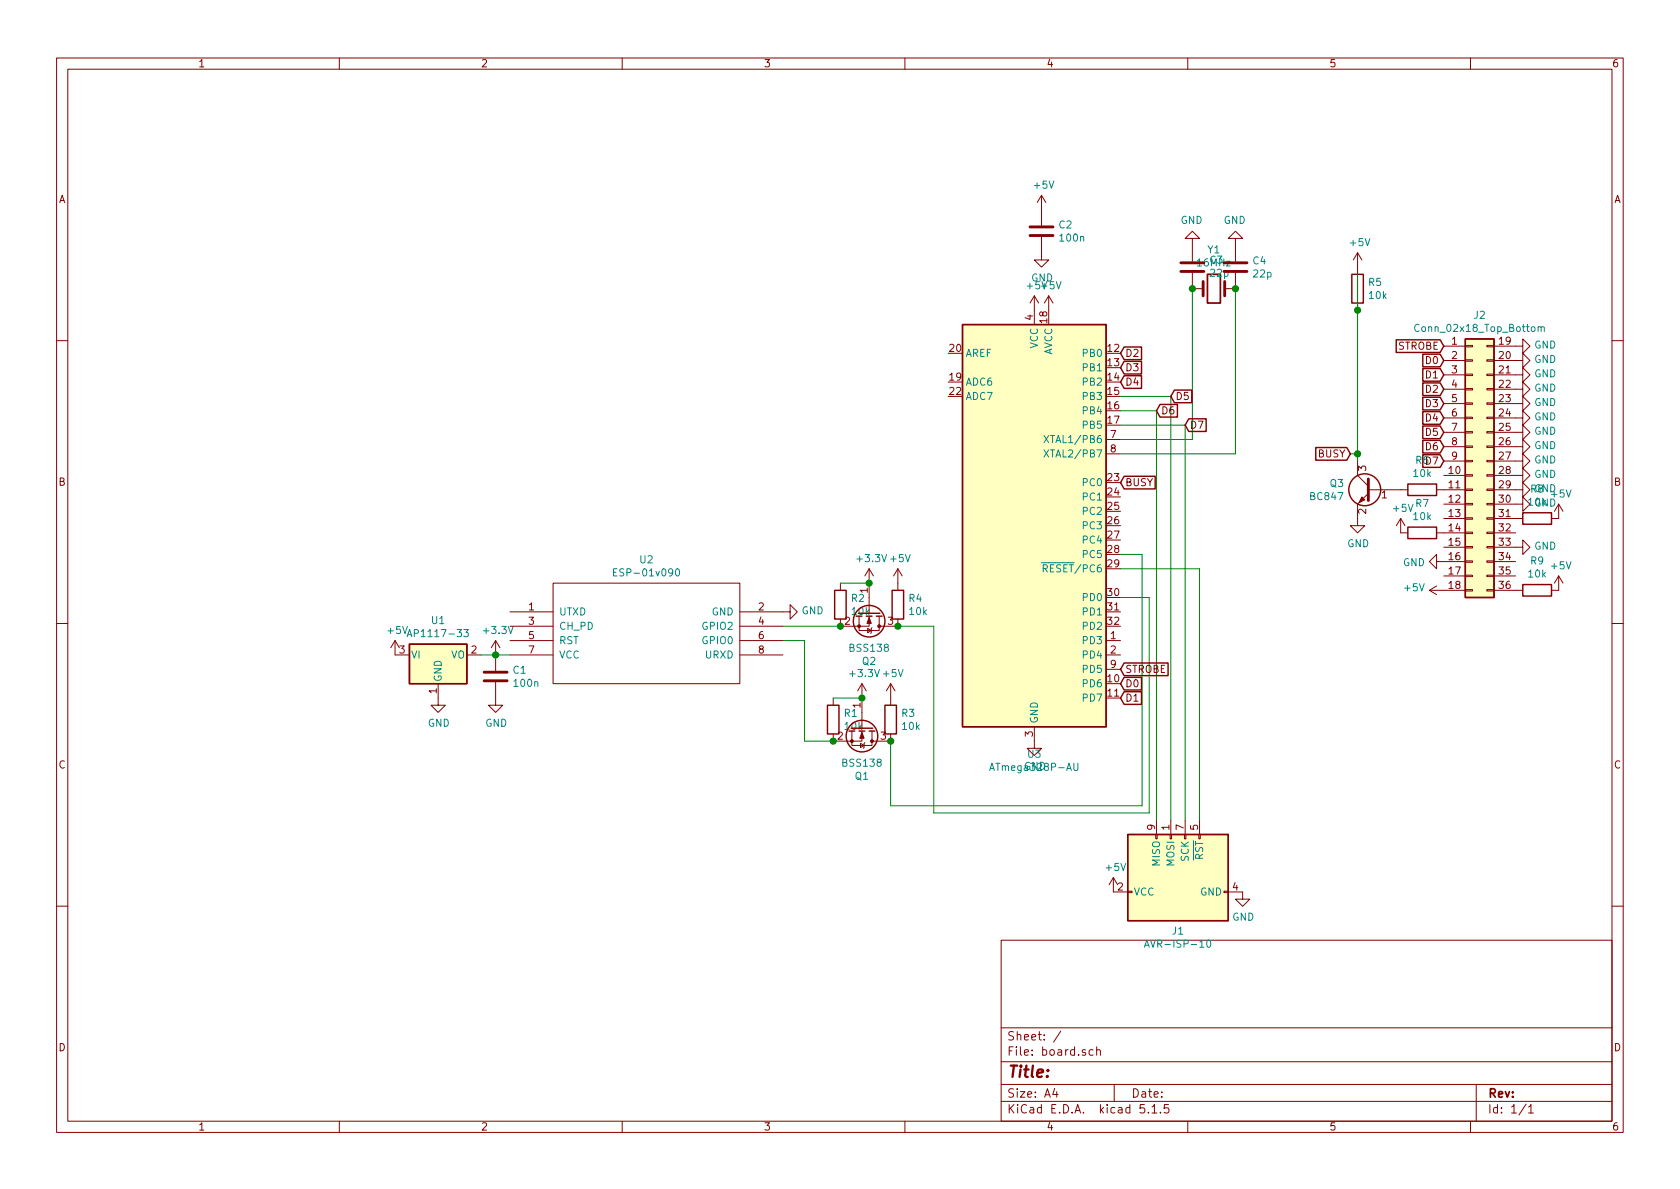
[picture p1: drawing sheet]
EESchema Schematic File Version 4
EELAYER 30 0
EELAYER END
$Descr A4 11693 8268
encoding utf-8
Sheet 1 1
Title ""
Date ""
Rev ""
Comp ""
Comment1 ""
Comment2 ""
Comment3 ""
Comment4 ""
$EndDescr
$Comp
L Connector_Generic:Conn_02x18_Top_Bottom J2
U 1 1
P 10250 3200
F 0 "J2" H 10300 4217 50  0000 C CNN
F 1 "Conn_02x18_Top_Bottom" H 10300 4126 50  0000 C CNN
F 2 "centronics:Centronics 36" H 10250 3200 50  0001 C CNN
F 3 "~" H 10250 3200 50  0001 C CNN
	1    10250 3200
	1    0    0    -1  
$EndComp
$Comp
L MCU_Microchip_ATmega:ATmega328P-AU U3
U 1 1
P 7200 3650
F 0 "U3" H 7200 2061 50  0000 C CNN
F 1 "ATmega328P-AU" H 7200 1970 50  0000 C CNN
F 2 "Package_QFP:TQFP-32_7x7mm_P0.8mm" H 7200 3650 50  0001 C CIN
F 3 "http://ww1.microchip.com/downloads/en/DeviceDoc/ATmega328_P%20AVR%20MCU%20with%20picoPower%20Technology%20Data%20Sheet%2040001984A.pdf" H 7200 3650 50  0001 C CNN
	1    7200 3650
	1    0    0    -1  
$EndComp
$Comp
L Device:Crystal Y1
U 1 1
P 8450 2000
F 0 "Y1" H 8450 1732 50  0000 C CNN
F 1 "16MHz" H 8450 1823 50  0000 C CNN
F 2 "Crystal:Crystal_HC49-U_Horizontal" H 8450 2000 50  0001 C CNN
F 3 "~" H 8450 2000 50  0001 C CNN
	1    8450 2000
	-1   0    0    1   
$EndComp
$Comp
L Device:C C3
U 1 1
P 8300 1850
F 0 "C3" H 8185 1804 50  0000 R CNN
F 1 "22p" H 8185 1895 50  0000 R CNN
F 2 "Capacitor_SMD:C_0805_2012Metric_Pad1.15x1.40mm_HandSolder" H 8338 1700 50  0001 C CNN
F 3 "~" H 8300 1850 50  0001 C CNN
	1    8300 1850
	-1   0    0    1   
$EndComp
$Comp
L Device:C C4
U 1 1
P 8600 1850
F 0 "C4" H 8715 1896 50  0000 L CNN
F 1 "22p" H 8715 1805 50  0000 L CNN
F 2 "Capacitor_SMD:C_0805_2012Metric_Pad1.15x1.40mm_HandSolder" H 8638 1700 50  0001 C CNN
F 3 "~" H 8600 1850 50  0001 C CNN
	1    8600 1850
	1    0    0    -1  
$EndComp
$Comp
L Device:C C2
U 1 1
P 7250 1600
F 0 "C2" H 7365 1646 50  0000 L CNN
F 1 "100n" H 7365 1555 50  0000 L CNN
F 2 "Capacitor_SMD:C_0805_2012Metric_Pad1.15x1.40mm_HandSolder" H 7288 1450 50  0001 C CNN
F 3 "~" H 7250 1600 50  0001 C CNN
	1    7250 1600
	1    0    0    -1  
$EndComp
$Comp
L ESP8266:ESP-01v090 U2
U 1 1
P 4500 4400
F 0 "U2" H 4500 4915 50  0000 C CNN
F 1 "ESP-01v090" H 4500 4824 50  0000 C CNN
F 2 "ESP8266:ESP-01" H 4500 4400 50  0001 C CNN
F 3 "http://l0l.org.uk/2014/12/esp8266-modules-hardware-guide-gotta-catch-em-all/" H 4500 4400 50  0001 C CNN
	1    4500 4400
	1    0    0    -1  
$EndComp
$Comp
L power:GND #PWR016
U 1 1
P 8300 1700
F 0 "#PWR016" H 8300 1450 50  0001 C CNN
F 1 "GND" H 8305 1527 50  0000 C CNN
F 2 "" H 8300 1700 50  0001 C CNN
F 3 "" H 8300 1700 50  0001 C CNN
	1    8300 1700
	-1   0    0    1   
$EndComp
$Comp
L power:GND #PWR017
U 1 1
P 8600 1700
F 0 "#PWR017" H 8600 1450 50  0001 C CNN
F 1 "GND" H 8605 1527 50  0000 C CNN
F 2 "" H 8600 1700 50  0001 C CNN
F 3 "" H 8600 1700 50  0001 C CNN
	1    8600 1700
	-1   0    0    1   
$EndComp
$Comp
L power:GND #PWR013
U 1 1
P 7250 1750
F 0 "#PWR013" H 7250 1500 50  0001 C CNN
F 1 "GND" H 7255 1577 50  0000 C CNN
F 2 "" H 7250 1750 50  0001 C CNN
F 3 "" H 7250 1750 50  0001 C CNN
	1    7250 1750
	1    0    0    -1  
$EndComp
$Comp
L power:GND #PWR011
U 1 1
P 7200 5150
F 0 "#PWR011" H 7200 4900 50  0001 C CNN
F 1 "GND" H 7205 4977 50  0000 C CNN
F 2 "" H 7200 5150 50  0001 C CNN
F 3 "" H 7200 5150 50  0001 C CNN
	1    7200 5150
	1    0    0    -1  
$EndComp
$Comp
L power:GND #PWR05
U 1 1
P 5450 4250
F 0 "#PWR05" H 5450 4000 50  0001 C CNN
F 1 "GND" V 5455 4122 50  0000 R CNN
F 2 "" H 5450 4250 50  0001 C CNN
F 3 "" H 5450 4250 50  0001 C CNN
	1    5450 4250
	0    -1   -1   0   
$EndComp
$Comp
L Regulator_Linear:AP1117-33 U1
U 1 1
P 3050 4550
F 0 "U1" H 3050 4792 50  0000 C CNN
F 1 "AP1117-33" H 3050 4701 50  0000 C CNN
F 2 "Package_TO_SOT_SMD:SOT-223-3_TabPin2" H 3050 4750 50  0001 C CNN
F 3 "http://www.diodes.com/datasheets/AP1117.pdf" H 3150 4300 50  0001 C CNN
	1    3050 4550
	1    0    0    -1  
$EndComp
$Comp
L Device:C C1
U 1 1
P 3450 4700
F 0 "C1" H 3565 4746 50  0000 L CNN
F 1 "100n" H 3565 4655 50  0000 L CNN
F 2 "Capacitor_SMD:C_0805_2012Metric_Pad1.15x1.40mm_HandSolder" H 3488 4550 50  0001 C CNN
F 3 "~" H 3450 4700 50  0001 C CNN
	1    3450 4700
	1    0    0    -1  
$EndComp
$Comp
L power:GND #PWR04
U 1 1
P 3450 4850
F 0 "#PWR04" H 3450 4600 50  0001 C CNN
F 1 "GND" H 3455 4677 50  0000 C CNN
F 2 "" H 3450 4850 50  0001 C CNN
F 3 "" H 3450 4850 50  0001 C CNN
	1    3450 4850
	1    0    0    -1  
$EndComp
$Comp
L power:GND #PWR02
U 1 1
P 3050 4850
F 0 "#PWR02" H 3050 4600 50  0001 C CNN
F 1 "GND" H 3055 4677 50  0000 C CNN
F 2 "" H 3050 4850 50  0001 C CNN
F 3 "" H 3050 4850 50  0001 C CNN
	1    3050 4850
	1    0    0    -1  
$EndComp
Wire Wire Line
	3550 4550 3450 4550
Wire Wire Line
	3350 4550 3450 4550
Connection ~ 3450 4550
$Comp
L power:+5V #PWR01
U 1 1
P 2750 4550
F 0 "#PWR01" H 2750 4400 50  0001 C CNN
F 1 "+5V" H 2765 4723 50  0000 C CNN
F 2 "" H 2750 4550 50  0001 C CNN
F 3 "" H 2750 4550 50  0001 C CNN
	1    2750 4550
	1    0    0    -1  
$EndComp
$Comp
L power:+5V #PWR010
U 1 1
P 7200 2150
F 0 "#PWR010" H 7200 2000 50  0001 C CNN
F 1 "+5V" H 7215 2323 50  0000 C CNN
F 2 "" H 7200 2150 50  0001 C CNN
F 3 "" H 7200 2150 50  0001 C CNN
	1    7200 2150
	1    0    0    -1  
$EndComp
$Comp
L power:+5V #PWR014
U 1 1
P 7300 2150
F 0 "#PWR014" H 7300 2000 50  0001 C CNN
F 1 "+5V" H 7315 2323 50  0000 C CNN
F 2 "" H 7300 2150 50  0001 C CNN
F 3 "" H 7300 2150 50  0001 C CNN
	1    7300 2150
	1    0    0    -1  
$EndComp
$Comp
L power:+5V #PWR012
U 1 1
P 7250 1450
F 0 "#PWR012" H 7250 1300 50  0001 C CNN
F 1 "+5V" H 7265 1623 50  0000 C CNN
F 2 "" H 7250 1450 50  0001 C CNN
F 3 "" H 7250 1450 50  0001 C CNN
	1    7250 1450
	1    0    0    -1  
$EndComp
Wire Wire Line
	8300 2000 8300 3050
Connection ~ 8300 2000
Wire Wire Line
	8600 3150 8600 2000
Connection ~ 8600 2000
$Comp
L Connector:AVR-ISP-10 J1
U 1 1
P 8250 6100
F 0 "J1" V 7875 6150 50  0000 C CNN
F 1 "AVR-ISP-10" V 7784 6150 50  0000 C CNN
F 2 "Connector_IDC:IDC-Header_2x05_P2.54mm_Vertical" V 8000 6150 50  0001 C CNN
F 3 " ~" H 6975 5550 50  0001 C CNN
	1    8250 6100
	0    -1   -1   0   
$EndComp
$Comp
L power:+5V #PWR015
U 1 1
P 7750 6200
F 0 "#PWR015" H 7750 6050 50  0001 C CNN
F 1 "+5V" H 7765 6373 50  0000 C CNN
F 2 "" H 7750 6200 50  0001 C CNN
F 3 "" H 7750 6200 50  0001 C CNN
	1    7750 6200
	1    0    0    -1  
$EndComp
$Comp
L power:GND #PWR018
U 1 1
P 8650 6200
F 0 "#PWR018" H 8650 5950 50  0001 C CNN
F 1 "GND" H 8655 6027 50  0000 C CNN
F 2 "" H 8650 6200 50  0001 C CNN
F 3 "" H 8650 6200 50  0001 C CNN
	1    8650 6200
	1    0    0    -1  
$EndComp
Wire Wire Line
	8350 3950 7800 3950
Wire Wire Line
	8250 2950 7800 2950
Wire Wire Line
	8150 2750 7800 2750
Wire Wire Line
	7800 3050 8300 3050
Wire Wire Line
	7800 3150 8600 3150
Wire Wire Line
	8050 2850 7800 2850
Wire Wire Line
	8350 3950 8350 5700
Wire Wire Line
	8250 2950 8250 5700
Wire Wire Line
	8150 2750 8150 5700
Wire Wire Line
	8050 2850 8050 5700
Wire Wire Line
	6500 5650 8000 5650
Wire Wire Line
	8000 5650 8000 4150
Wire Wire Line
	8000 4150 7800 4150
$Comp
L Transistor_FET:BSS138 Q1
U 1 1
P 6000 5050
F 0 "Q1" V 6342 5050 50  0000 C CNN
F 1 "BSS138" V 6251 5050 50  0000 C CNN
F 2 "Package_TO_SOT_SMD:SOT-23" H 6200 4975 50  0001 L CIN
F 3 "https://www.fairchildsemi.com/datasheets/BS/BSS138.pdf" H 6000 5050 50  0001 L CNN
	1    6000 5050
	0    1    1    0   
$EndComp
$Comp
L power:+3.3V #PWR03
U 1 1
P 3450 4550
F 0 "#PWR03" H 3450 4400 50  0001 C CNN
F 1 "+3.3V" H 3465 4723 50  0000 C CNN
F 2 "" H 3450 4550 50  0001 C CNN
F 3 "" H 3450 4550 50  0001 C CNN
	1    3450 4550
	1    0    0    -1  
$EndComp
$Comp
L Device:R R1
U 1 1
P 5800 5000
F 0 "R1" H 5870 5046 50  0000 L CNN
F 1 "10k" H 5870 4955 50  0000 L CNN
F 2 "Resistor_SMD:R_0805_2012Metric_Pad1.15x1.40mm_HandSolder" V 5730 5000 50  0001 C CNN
F 3 "~" H 5800 5000 50  0001 C CNN
	1    5800 5000
	1    0    0    -1  
$EndComp
$Comp
L Device:R R3
U 1 1
P 6200 5000
F 0 "R3" H 6270 5046 50  0000 L CNN
F 1 "10k" H 6270 4955 50  0000 L CNN
F 2 "Resistor_SMD:R_0805_2012Metric_Pad1.15x1.40mm_HandSolder" V 6130 5000 50  0001 C CNN
F 3 "~" H 6200 5000 50  0001 C CNN
	1    6200 5000
	1    0    0    -1  
$EndComp
$Comp
L power:+5V #PWR08
U 1 1
P 6200 4850
F 0 "#PWR08" H 6200 4700 50  0001 C CNN
F 1 "+5V" H 6215 5023 50  0000 C CNN
F 2 "" H 6200 4850 50  0001 C CNN
F 3 "" H 6200 4850 50  0001 C CNN
	1    6200 4850
	1    0    0    -1  
$EndComp
$Comp
L power:+3.3V #PWR06
U 1 1
P 6000 4850
F 0 "#PWR06" H 6000 4700 50  0001 C CNN
F 1 "+3.3V" H 6015 5023 50  0000 C CNN
F 2 "" H 6000 4850 50  0001 C CNN
F 3 "" H 6000 4850 50  0001 C CNN
	1    6000 4850
	1    0    0    -1  
$EndComp
Wire Wire Line
	6000 4850 5800 4850
Connection ~ 6000 4850
$Comp
L Transistor_FET:BSS138 Q2
U 1 1
P 6050 4250
F 0 "Q2" V 6392 4250 50  0000 C CNN
F 1 "BSS138" V 6301 4250 50  0000 C CNN
F 2 "Package_TO_SOT_SMD:SOT-23" H 6250 4175 50  0001 L CIN
F 3 "https://www.fairchildsemi.com/datasheets/BS/BSS138.pdf" H 6050 4250 50  0001 L CNN
	1    6050 4250
	0    1    1    0   
$EndComp
$Comp
L Device:R R2
U 1 1
P 5850 4200
F 0 "R2" H 5920 4246 50  0000 L CNN
F 1 "10k" H 5920 4155 50  0000 L CNN
F 2 "Resistor_SMD:R_0805_2012Metric_Pad1.15x1.40mm_HandSolder" V 5780 4200 50  0001 C CNN
F 3 "~" H 5850 4200 50  0001 C CNN
	1    5850 4200
	1    0    0    -1  
$EndComp
$Comp
L Device:R R4
U 1 1
P 6250 4200
F 0 "R4" H 6320 4246 50  0000 L CNN
F 1 "10k" H 6320 4155 50  0000 L CNN
F 2 "Resistor_SMD:R_0805_2012Metric_Pad1.15x1.40mm_HandSolder" V 6180 4200 50  0001 C CNN
F 3 "~" H 6250 4200 50  0001 C CNN
	1    6250 4200
	1    0    0    -1  
$EndComp
$Comp
L power:+5V #PWR09
U 1 1
P 6250 4050
F 0 "#PWR09" H 6250 3900 50  0001 C CNN
F 1 "+5V" H 6265 4223 50  0000 C CNN
F 2 "" H 6250 4050 50  0001 C CNN
F 3 "" H 6250 4050 50  0001 C CNN
	1    6250 4050
	1    0    0    -1  
$EndComp
$Comp
L power:+3.3V #PWR07
U 1 1
P 6050 4050
F 0 "#PWR07" H 6050 3900 50  0001 C CNN
F 1 "+3.3V" H 6065 4223 50  0000 C CNN
F 2 "" H 6050 4050 50  0001 C CNN
F 3 "" H 6050 4050 50  0001 C CNN
	1    6050 4050
	1    0    0    -1  
$EndComp
Wire Wire Line
	6050 4050 5850 4050
Connection ~ 6050 4050
Wire Wire Line
	5450 4350 5850 4350
Connection ~ 5850 4350
Wire Wire Line
	6250 4350 6500 4350
Wire Wire Line
	6500 4350 6500 5650
Connection ~ 6250 4350
Wire Wire Line
	5800 5150 5600 5150
Wire Wire Line
	5600 5150 5600 4450
Wire Wire Line
	5600 4450 5450 4450
Connection ~ 5800 5150
$Comp
L Device:R R6
U 1 1
P 9900 3400
F 0 "R6" V 9693 3400 50  0000 C CNN
F 1 "10k" V 9784 3400 50  0000 C CNN
F 2 "Resistor_SMD:R_0805_2012Metric_Pad1.15x1.40mm_HandSolder" V 9830 3400 50  0001 C CNN
F 3 "~" H 9900 3400 50  0001 C CNN
	1    9900 3400
	0    1    1    0   
$EndComp
$Comp
L Transistor_BJT:BC847 Q3
U 1 1
P 9550 3400
F 0 "Q3" H 9741 3446 50  0000 L CNN
F 1 "BC847" H 9741 3355 50  0000 L CNN
F 2 "Package_TO_SOT_SMD:SOT-23" H 9750 3325 50  0001 L CIN
F 3 "http://www.infineon.com/dgdl/Infineon-BC847SERIES_BC848SERIES_BC849SERIES_BC850SERIES-DS-v01_01-en.pdf?fileId=db3a304314dca389011541d4630a1657" H 9550 3400 50  0001 L CNN
	1    9550 3400
	-1   0    0    -1  
$EndComp
$Comp
L Device:R R5
U 1 1
P 9450 2000
F 0 "R5" H 9520 2046 50  0000 L CNN
F 1 "10k" H 9520 1955 50  0000 L CNN
F 2 "Resistor_SMD:R_0805_2012Metric_Pad1.15x1.40mm_HandSolder" V 9380 2000 50  0001 C CNN
F 3 "~" H 9450 2000 50  0001 C CNN
	1    9450 2000
	1    0    0    -1  
$EndComp
$Comp
L power:+5V #PWR019
U 1 1
P 9450 1850
F 0 "#PWR019" H 9450 1700 50  0001 C CNN
F 1 "+5V" H 9465 2023 50  0000 C CNN
F 2 "" H 9450 1850 50  0001 C CNN
F 3 "" H 9450 1850 50  0001 C CNN
	1    9450 1850
	1    0    0    -1  
$EndComp
$Comp
L power:GND #PWR020
U 1 1
P 9450 3600
F 0 "#PWR020" H 9450 3350 50  0001 C CNN
F 1 "GND" H 9455 3427 50  0000 C CNN
F 2 "" H 9450 3600 50  0001 C CNN
F 3 "" H 9450 3600 50  0001 C CNN
	1    9450 3600
	1    0    0    -1  
$EndComp
Wire Wire Line
	9450 3200 9450 3150
Wire Wire Line
	7800 3850 7950 3850
Wire Wire Line
	7950 3850 7950 5600
Wire Wire Line
	7950 5600 6200 5600
Wire Wire Line
	6200 5600 6200 5150
Connection ~ 6200 5150
$Comp
L power:GND #PWR0101
U 1 1
P 10550 2400
F 0 "#PWR0101" H 10550 2150 50  0001 C CNN
F 1 "GND" V 10555 2272 50  0000 R CNN
F 2 "" H 10550 2400 50  0001 C CNN
F 3 "" H 10550 2400 50  0001 C CNN
	1    10550 2400
	0    -1   -1   0   
$EndComp
$Comp
L power:GND #PWR0102
U 1 1
P 10550 2500
F 0 "#PWR0102" H 10550 2250 50  0001 C CNN
F 1 "GND" V 10555 2372 50  0000 R CNN
F 2 "" H 10550 2500 50  0001 C CNN
F 3 "" H 10550 2500 50  0001 C CNN
	1    10550 2500
	0    -1   -1   0   
$EndComp
$Comp
L power:GND #PWR0103
U 1 1
P 10550 2600
F 0 "#PWR0103" H 10550 2350 50  0001 C CNN
F 1 "GND" V 10555 2472 50  0000 R CNN
F 2 "" H 10550 2600 50  0001 C CNN
F 3 "" H 10550 2600 50  0001 C CNN
	1    10550 2600
	0    -1   -1   0   
$EndComp
$Comp
L power:GND #PWR0104
U 1 1
P 10550 2700
F 0 "#PWR0104" H 10550 2450 50  0001 C CNN
F 1 "GND" V 10555 2572 50  0000 R CNN
F 2 "" H 10550 2700 50  0001 C CNN
F 3 "" H 10550 2700 50  0001 C CNN
	1    10550 2700
	0    -1   -1   0   
$EndComp
$Comp
L power:GND #PWR0105
U 1 1
P 10550 2800
F 0 "#PWR0105" H 10550 2550 50  0001 C CNN
F 1 "GND" V 10555 2672 50  0000 R CNN
F 2 "" H 10550 2800 50  0001 C CNN
F 3 "" H 10550 2800 50  0001 C CNN
	1    10550 2800
	0    -1   -1   0   
$EndComp
$Comp
L power:GND #PWR0106
U 1 1
P 10550 2900
F 0 "#PWR0106" H 10550 2650 50  0001 C CNN
F 1 "GND" V 10555 2772 50  0000 R CNN
F 2 "" H 10550 2900 50  0001 C CNN
F 3 "" H 10550 2900 50  0001 C CNN
	1    10550 2900
	0    -1   -1   0   
$EndComp
$Comp
L power:GND #PWR0107
U 1 1
P 10550 3000
F 0 "#PWR0107" H 10550 2750 50  0001 C CNN
F 1 "GND" V 10555 2872 50  0000 R CNN
F 2 "" H 10550 3000 50  0001 C CNN
F 3 "" H 10550 3000 50  0001 C CNN
	1    10550 3000
	0    -1   -1   0   
$EndComp
$Comp
L power:GND #PWR0108
U 1 1
P 10550 3100
F 0 "#PWR0108" H 10550 2850 50  0001 C CNN
F 1 "GND" V 10555 2972 50  0000 R CNN
F 2 "" H 10550 3100 50  0001 C CNN
F 3 "" H 10550 3100 50  0001 C CNN
	1    10550 3100
	0    -1   -1   0   
$EndComp
$Comp
L power:GND #PWR0109
U 1 1
P 10550 3200
F 0 "#PWR0109" H 10550 2950 50  0001 C CNN
F 1 "GND" V 10555 3072 50  0000 R CNN
F 2 "" H 10550 3200 50  0001 C CNN
F 3 "" H 10550 3200 50  0001 C CNN
	1    10550 3200
	0    -1   -1   0   
$EndComp
$Comp
L power:GND #PWR0110
U 1 1
P 10550 3300
F 0 "#PWR0110" H 10550 3050 50  0001 C CNN
F 1 "GND" V 10555 3172 50  0000 R CNN
F 2 "" H 10550 3300 50  0001 C CNN
F 3 "" H 10550 3300 50  0001 C CNN
	1    10550 3300
	0    -1   -1   0   
$EndComp
$Comp
L power:GND #PWR0111
U 1 1
P 10550 3400
F 0 "#PWR0111" H 10550 3150 50  0001 C CNN
F 1 "GND" V 10555 3272 50  0000 R CNN
F 2 "" H 10550 3400 50  0001 C CNN
F 3 "" H 10550 3400 50  0001 C CNN
	1    10550 3400
	0    -1   -1   0   
$EndComp
$Comp
L power:GND #PWR0112
U 1 1
P 10550 3500
F 0 "#PWR0112" H 10550 3250 50  0001 C CNN
F 1 "GND" V 10555 3372 50  0000 R CNN
F 2 "" H 10550 3500 50  0001 C CNN
F 3 "" H 10550 3500 50  0001 C CNN
	1    10550 3500
	0    -1   -1   0   
$EndComp
$Comp
L power:GND #PWR0113
U 1 1
P 10550 3800
F 0 "#PWR0113" H 10550 3550 50  0001 C CNN
F 1 "GND" V 10555 3672 50  0000 R CNN
F 2 "" H 10550 3800 50  0001 C CNN
F 3 "" H 10550 3800 50  0001 C CNN
	1    10550 3800
	0    -1   -1   0   
$EndComp
$Comp
L power:GND #PWR0114
U 1 1
P 10050 3900
F 0 "#PWR0114" H 10050 3650 50  0001 C CNN
F 1 "GND" V 10055 3772 50  0000 R CNN
F 2 "" H 10050 3900 50  0001 C CNN
F 3 "" H 10050 3900 50  0001 C CNN
	1    10050 3900
	0    1    1    0   
$EndComp
$Comp
L power:+5V #PWR0115
U 1 1
P 10050 4100
F 0 "#PWR0115" H 10050 3950 50  0001 C CNN
F 1 "+5V" V 10065 4228 50  0000 L CNN
F 2 "" H 10050 4100 50  0001 C CNN
F 3 "" H 10050 4100 50  0001 C CNN
	1    10050 4100
	0    -1   -1   0   
$EndComp
Text GLabel 10050 2400 0    50   Input ~ 0
STROBE
Text GLabel 10050 2500 0    50   Input ~ 0
D0
Text GLabel 10050 2600 0    50   Input ~ 0
D1
Text GLabel 10050 2700 0    50   Input ~ 0
D2
Text GLabel 10050 2800 0    50   Input ~ 0
D3
Text GLabel 10050 2900 0    50   Input ~ 0
D4
Text GLabel 10050 3000 0    50   Input ~ 0
D5
Text GLabel 10050 3100 0    50   Input ~ 0
D6
Text GLabel 10050 3200 0    50   Input ~ 0
D7
Wire Wire Line
	9450 3150 9400 3150
Connection ~ 9450 3150
Wire Wire Line
	9450 3150 9450 2150
Text GLabel 9400 3150 0    50   Input ~ 0
BUSY
Text GLabel 7800 4650 2    50   Input ~ 0
STROBE
Text GLabel 7800 4750 2    50   Input ~ 0
D0
Text GLabel 7800 4850 2    50   Input ~ 0
D1
Text GLabel 7800 2450 2    50   Input ~ 0
D2
Text GLabel 7800 2550 2    50   Input ~ 0
D3
Text GLabel 7800 2650 2    50   Input ~ 0
D4
Text GLabel 8150 2750 2    50   Input ~ 0
D5
Text GLabel 8050 2850 2    50   Input ~ 0
D6
Text GLabel 8250 2950 2    50   Input ~ 0
D7
Text GLabel 7800 3350 2    50   Input ~ 0
BUSY
$Comp
L Device:R R9
U 1 1
P 10700 4100
F 0 "R9" V 10493 4100 50  0000 C CNN
F 1 "10k" V 10584 4100 50  0000 C CNN
F 2 "Resistor_SMD:R_0805_2012Metric_Pad1.15x1.40mm_HandSolder" V 10630 4100 50  0001 C CNN
F 3 "~" H 10700 4100 50  0001 C CNN
	1    10700 4100
	0    1    1    0   
$EndComp
$Comp
L Device:R R8
U 1 1
P 10700 3600
F 0 "R8" V 10493 3600 50  0000 C CNN
F 1 "10k" V 10584 3600 50  0000 C CNN
F 2 "Resistor_SMD:R_0805_2012Metric_Pad1.15x1.40mm_HandSolder" V 10630 3600 50  0001 C CNN
F 3 "~" H 10700 3600 50  0001 C CNN
	1    10700 3600
	0    1    1    0   
$EndComp
$Comp
L Device:R R7
U 1 1
P 9900 3700
F 0 "R7" V 9693 3700 50  0000 C CNN
F 1 "10k" V 9784 3700 50  0000 C CNN
F 2 "Resistor_SMD:R_0805_2012Metric_Pad1.15x1.40mm_HandSolder" V 9830 3700 50  0001 C CNN
F 3 "~" H 9900 3700 50  0001 C CNN
	1    9900 3700
	0    1    1    0   
$EndComp
$Comp
L power:+5V #PWR0116
U 1 1
P 9750 3700
F 0 "#PWR0116" H 9750 3550 50  0001 C CNN
F 1 "+5V" H 9765 3873 50  0000 C CNN
F 2 "" H 9750 3700 50  0001 C CNN
F 3 "" H 9750 3700 50  0001 C CNN
	1    9750 3700
	1    0    0    -1  
$EndComp
Connection ~ 9450 2150
Wire Wire Line
	9450 2150 9450 1900
$Comp
L power:+5V #PWR0117
U 1 1
P 10850 3600
F 0 "#PWR0117" H 10850 3450 50  0001 C CNN
F 1 "+5V" H 10865 3773 50  0000 C CNN
F 2 "" H 10850 3600 50  0001 C CNN
F 3 "" H 10850 3600 50  0001 C CNN
	1    10850 3600
	1    0    0    -1  
$EndComp
$Comp
L power:+5V #PWR0118
U 1 1
P 10850 4100
F 0 "#PWR0118" H 10850 3950 50  0001 C CNN
F 1 "+5V" H 10865 4273 50  0000 C CNN
F 2 "" H 10850 4100 50  0001 C CNN
F 3 "" H 10850 4100 50  0001 C CNN
	1    10850 4100
	1    0    0    -1  
$EndComp
$EndSCHEMATC
